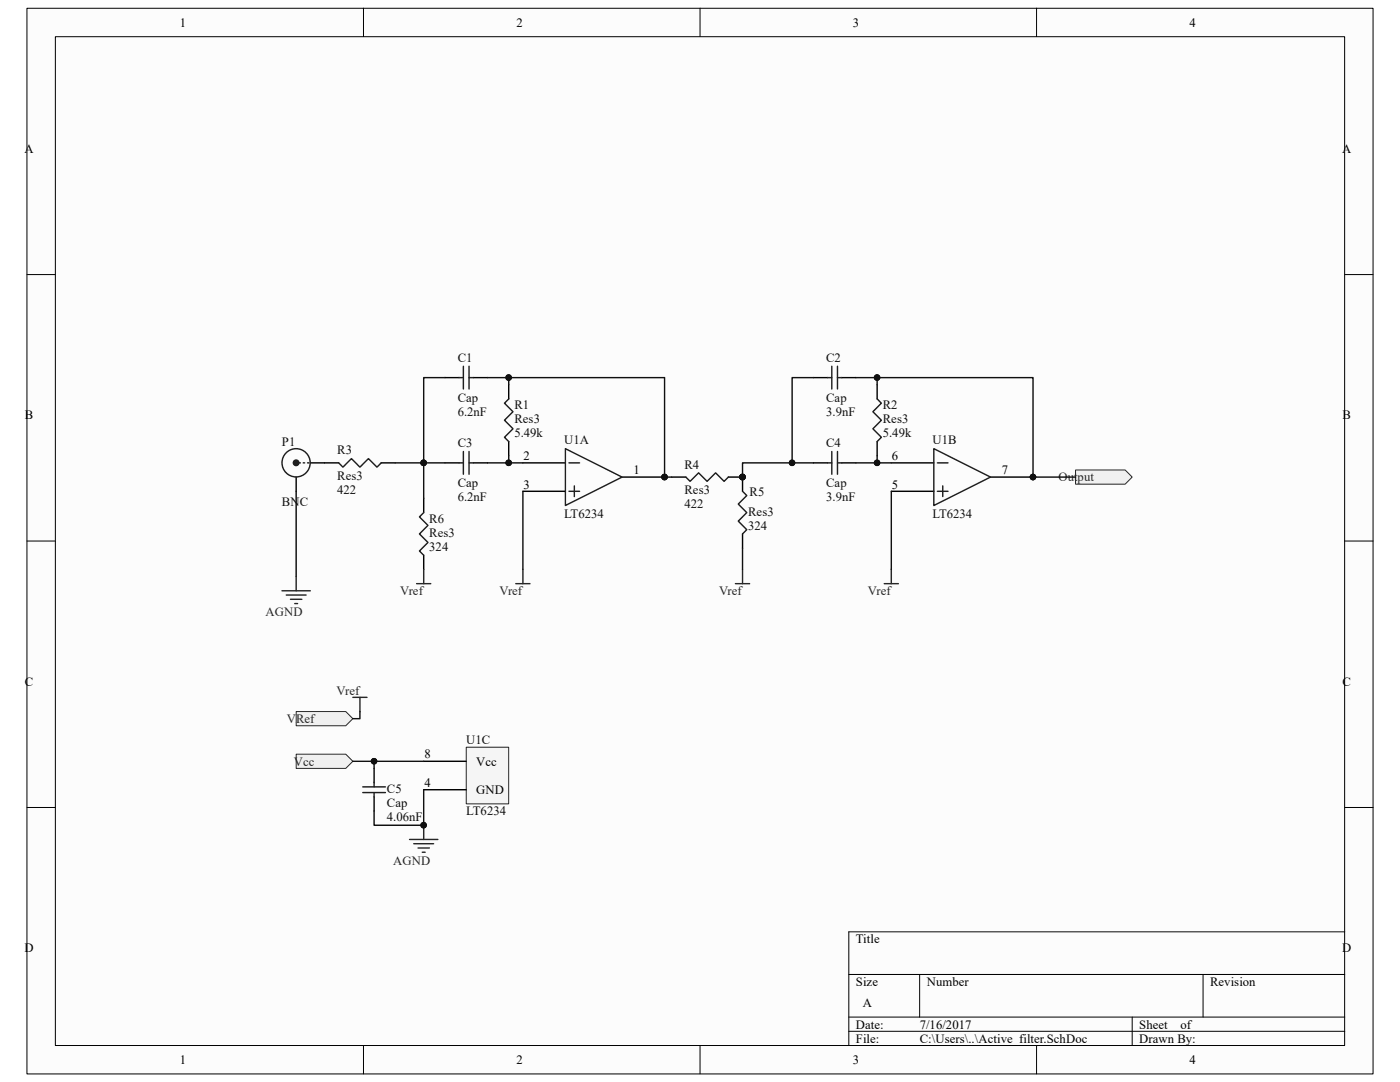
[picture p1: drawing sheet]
<svg xmlns="http://www.w3.org/2000/svg" width="279mm" height="216mm" viewBox="0 0 279 216" stroke-linecap="round" stroke-linejoin="round" font-family="sans-serif">
<path d="M5.4 1.7h268.6v212.6h-268.6z" fill="#fcfcfc"/>
<path d="M5.4 1.7h268.6v212.6h-268.6z" fill="none" stroke="#000" stroke-width=".2"/>
<path d="M11.1 7.4h257.3v201.2h-257.3z" fill="#fcfcfc"/>
<g fill="none" stroke="#000" stroke-width=".2">
<path d="M11 7.3h257.4v201.3h-257.4zM72.5 1.6v5.7M139.7 1.6v5.7M206.9 1.6v5.7M5.4 54.8h5.6M268.4 54.8h5.6M5.4 108h5.6M268.4 108h5.6M5.4 161.1h5.6M268.4 161.1h5.6M169.4 194.4h99M183.5 194.4v8.5"/>
<path d="M240.1 194.4v8.5M268.4 185.9h-99v22.7M72.5 208.6v5.7M139.7 208.6v5.7M169.4 202.9h99M169.4 205.8h99M206.9 208.6v5.7M226 202.9v5.7"/>
</g>
<g fill="none" stroke="#000" stroke-width=".28">
<path d="M88.8 75.3h2.8M94.5 75.3h2.8M101.5 76.8v2.8M162.3 75.3h2.9M168 75.3h2.8M175.1 76.8v2.8M64.8 92.4h2.8M76.1 92.4h2.8M84.6 99.5v2.8M88.8 92.4h2.8M94.5 92.4h2.8M101.5 88.1v2.8"/>
<path d="M104.4 92.4h8.4M104.4 98h8.4M124.2 95.2h8.4M148.2 95.2v2.8M175.1 88.1v2.8M84.6 110.8v2.8M148.2 106.5v2.9"/>
</g>
<g fill="none" stroke="#1c1c1c" stroke-width=".28">
<path d="M91.6 75.3h.9M92.5 73.1v4.5M93.6 73.1v4.5M93.6 75.3h.9M101.5 79.6l-.8 .9 1.7 1.7-1.7 1.7 1.7 1.7-1.7 1.7 .8 .8M165.2 75.3h.8M166 73.1v4.5M167.1 75.3h.9M167.1 73.1v4.5M175.1 79.6l.8 .9-1.7 1.7 1.7 1.7-1.7 1.7 1.7 1.7-.8 .8M67.6 92.4l.8 .8 1.7-1.7 1.7 1.7 1.7-1.7 1.7 1.7 .9-.8M91.6 92.4h.9"/>
<path d="M92.5 90.1v4.5M93.6 90.1v4.5M93.6 92.4h.9M112.8 89.5l11.4 5.7-11.4 5.7zM113.5 92.4h2.2M113.5 98h2.2M114.6 97v2.1M148.2 98l.8 .9-1.7 1.7 1.7 1.7-1.7 1.7 1.7 1.7-.8 .8M84.6 102.3l-.9 .8 1.7 1.7-1.7 1.7 1.7 1.7-1.7 1.7 .9 .9"/>
</g>
<g fill="#0e0e0e" stroke="#0e0e0e" stroke-width=".2">
<circle cx="148.2" cy="95.2" r=".55"/>
<circle cx="132.6" cy="95.2" r=".55"/>
</g>
<path d="M59.1 150.5h9.9l1.4 1.4-1.4 1.4h-9.9z" fill-rule="evenodd" fill="#f0f0f0" stroke="#262626" stroke-width=".2"/>
<path d="M134 95.2h2.9M145.4 95.2h2.8" fill="none" stroke="#000" stroke-width=".28"/>
<circle cx="148.2" cy="95.2" r=".55" fill="#0e0e0e" stroke="#0e0e0e" stroke-width=".2"/>
<path d="M136.9 95.2l.8 .8 1.7-1.7 1.7 1.7 1.7-1.7 1.7 1.7 .9-.8" fill="none" stroke="#1c1c1c" stroke-width=".28"/>
<g fill="#f0f0f0" stroke="#262626" stroke-width=".2">
<path d="M214.6 93.8h9.9l1.5 1.4-1.5 1.4h-9.9z" fill-rule="evenodd"/>
<path d="M59.1 142h9.9l1.4 1.4-1.4 1.4h-9.9z" fill-rule="evenodd"/>
</g>
<path d="M59.1 95.2v2.8M61.9 92.4h2.9M162.3 92.4h2.9M168 92.4h2.8M177.9 92.4h8.5M177.9 98h8.5M197.7 95.2h8.5M74.7 153.3v2.9M74.7 159v2.8" fill="none" stroke="#000" stroke-width=".28"/>
<circle cx="59.1" cy="92.3" r=".55" fill="#1c1c1c" stroke="#1c1c1c" stroke-width=".28"/>
<g fill="none" stroke="#1c1c1c" stroke-width=".28">
<path d="M59.7 92.4h.3M60.5 92.4h.3M61.4 92.4h.3M165.2 92.4h.8M166 90.1v4.5M167.1 92.4h.9M167.1 90.1v4.5M186.4 89.5l11.3 5.7-11.3 5.7zM187.1 92.4h2.1M187.1 98h2.1M188.1 97v2.1M72.4 157h4.5"/>
<path d="M72.4 158.1h4.5M74.7 156.2v.8M74.7 158.1v.9"/>
<circle cx="59.1" cy="92.3" r="2.82"/>
</g>
<g fill="#0e0e0e" stroke="#0e0e0e" stroke-width=".2">
<circle cx="206.1" cy="95.2" r=".55"/>
<circle cx="84.5" cy="164.7" r=".55"/>
</g>
<g fill="none" stroke="#262626" stroke-width=".28">
<path d="M83.1 116.5h2.9M84.6 113.6v2.9M102.9 116.5h2.9M104.4 113.6v2.9M146.8 116.5h2.8M148.2 113.6v2.9M176.5 116.5h2.8M177.9 113.6v2.9M70.4 139.1h2.8M71.8 139.1v2.9M81.7 167.5h5.7M82.6 168.4h3.9"/>
<path d="M83.4 169.2h2.3M84.3 170.1h.5M84.6 164.7v2.8"/>
</g>
<path d="M93.1 149.1h8.4v11.3h-8.4z" fill="#f5f5f5"/>
<path d="M93 149.1h8.5v11.3h-8.5z" fill="none" stroke="#262626" stroke-width=".2"/>
<path d="M84.6 157.6h8.4M84.6 151.9h8.4" fill="none" stroke="#000" stroke-width=".28"/>
<path d="M56.3 117.9h5.6M57.1 118.7h4M58 119.6h2.2M59.1 115v2.9M58.8 120.4h.6" fill="none" stroke="#262626" stroke-width=".28"/>
<g fill="none" stroke="#0e0e0e" stroke-width=".28">
<path d="M88.8 75.3h-4.2v17.1h4.2M97.3 75.3h4.2v1.5M101.5 75.3h31.1v19.9h1.4M162.3 75.3h-4.2v17.1M170.8 75.3h35.4v19.9h8.4M175.1 75.3v1.5M59.1 98v17M78.9 92.4h5.7v7.1M97.3 92.4h4.2M101.5 90.9v1.5h2.9M104.4 98v15.6M162.3 92.4h-14.1v2.8"/>
<path d="M170.8 92.4h7.1M175.1 90.9v1.5M177.9 98v15.6M148.2 109.4v4.2M70.4 151.9h14.2M71.8 142v1.4h-1.4M74.7 151.9v1.4M84.6 157.6v7.1h-9.9v-2.9"/>
</g>
<g fill="#0e0e0e" stroke="#0e0e0e" stroke-width=".2">
<circle cx="84.5" cy="92.3" r=".55"/>
<circle cx="101.5" cy="92.3" r=".55"/>
<circle cx="101.5" cy="75.3" r=".55"/>
<circle cx="158.1" cy="92.3" r=".55"/>
<circle cx="175" cy="75.3" r=".55"/>
<circle cx="175" cy="92.3" r=".55"/>
<circle cx="148.2" cy="95.2" r=".55"/>
<circle cx="132.6" cy="95.2" r=".55"/>
<circle cx="206.1" cy="95.2" r=".55"/>
<circle cx="84.5" cy="164.7" r=".55"/>
<circle cx="74.6" cy="151.9" r=".55"/>
</g>
<g font-size="2.5">
<text x="35.9" y="5.3">1</text>
<text x="103.1" y="5.3">2</text>
<text x="170.2" y="5.3">3</text>
<text x="237.4" y="5.3">4</text>
<text x="4.9" y="30.5">A</text>
<text x="267.9" y="30.5">A</text>
<text x="5" y="83.6">B</text>
<text x="267.9" y="83.6">B</text>
<text x="104.5" y="91.8">2</text>
<text x="126.4" y="94.7">1</text>
<text x="178" y="91.8">6</text>
<text x="199.9" y="94.7">7</text>
<text x="104.5" y="97.5">3</text>
<text x="178" y="97.5">5</text>
<text x="5" y="136.8">C</text>
<text x="267.9" y="136.8">C</text>
<text x="84.7" y="151.3">8</text>
<text x="95" y="152.8">Vcc</text>
<text x="84.7" y="157">4</text>
<text x="95" y="158.5">GND</text>
<text x="4.9" y="190">D</text>
<text x="170.8" y="188.2">Title</text>
<text x="267.9" y="190">D</text>
<text x="170.8" y="196.7">Size</text>
<text x="184.9" y="196.7">Number</text>
<text x="241.5" y="196.7">Revision</text>
<text x="172.2" y="201">A</text>
<text x="170.8" y="205.2">Date:</text>
<text x="170.8" y="208.1">File:</text>
<text x="183.5" y="205.2">7/16/2017</text>
<text x="183.5" y="208.1">C:\Users\..\Active_filter.SchDoc</text>
<text x="227.4" y="205.2">Sheet</text>
<text x="227.4" y="208.1">Drawn By:</text>
<text x="235.6" y="205.2">of</text>
<text x="35.9" y="212.3">1</text>
<text x="103.1" y="212.3">2</text>
<text x="170.2" y="212.3">3</text>
<text x="237.4" y="212.3">4</text>
</g>
<g font-size="2.5" fill="#0e0e0e">
<text x="91.4" y="72.3">C1</text>
<text x="164.9" y="72.3">C2</text>
<text x="91.4" y="83">6.2nF</text>
<text x="91.4" y="80.2">Cap</text>
<text x="102.7" y="81.6">R1</text>
<text x="164.9" y="83">3.9nF</text>
<text x="164.9" y="80.2">Cap</text>
<text x="176.2" y="81.6">R2</text>
<text x="56.3" y="89">P1</text>
<text x="91.4" y="89.2">C3</text>
<text x="102.7" y="87.3">5.49k</text>
<text x="102.7" y="84.5">Res3</text>
<text x="112.6" y="88.7">U1A</text>
<text x="164.9" y="89.2">C4</text>
<text x="176.2" y="87.3">5.49k</text>
<text x="176.2" y="84.5">Res3</text>
<text x="186.1" y="88.7">U1B</text>
<text x="67.3" y="90.7">R3</text>
<text x="67.3" y="95.8">Res3</text>
<text x="136.6" y="93.5">R4</text>
<text x="56.3" y="100.9">BNC</text>
<text x="67.3" y="98.6">422</text>
<text x="91.4" y="100">6.2nF</text>
<text x="91.4" y="97.2">Cap</text>
<text x="136.6" y="101.4">422</text>
<text x="136.6" y="98.6">Res3</text>
<text x="149.6" y="98.9">R5</text>
<text x="164.9" y="100">3.9nF</text>
<text x="164.9" y="97.2">Cap</text>
<text x="85.7" y="104.3">R6</text>
<text x="85.7" y="107.1">Res3</text>
<text x="112.6" y="103.4">LT6234</text>
<text x="149.3" y="105.7">324</text>
<text x="149.3" y="102.9">Res3</text>
<text x="186.1" y="103.4">LT6234</text>
<text x="85.7" y="109.9">324</text>
<text x="93" y="148.5">U1C</text>
<text x="77.2" y="158.2">C5</text>
<text x="77.2" y="161">Cap</text>
<text x="77.2" y="163.8">4.06nF</text>
<text x="93" y="162.7">LT6234</text>
</g>
<g font-size="2.5" fill="#262626">
<text x="211.2" y="96.1">Output</text>
<text x="79.9" y="118.7">Vref</text>
<text x="99.7" y="118.7">Vref</text>
<text x="143.5" y="118.7">Vref</text>
<text x="173.2" y="118.7">Vref</text>
<text x="53" y="123">AGND</text>
<text x="67.2" y="138.6">Vref</text>
<text x="57.2" y="144.3">VRef</text>
<text x="58.7" y="152.8">Vcc</text>
<text x="78.5" y="172.6">AGND</text>
</g>
</svg>
